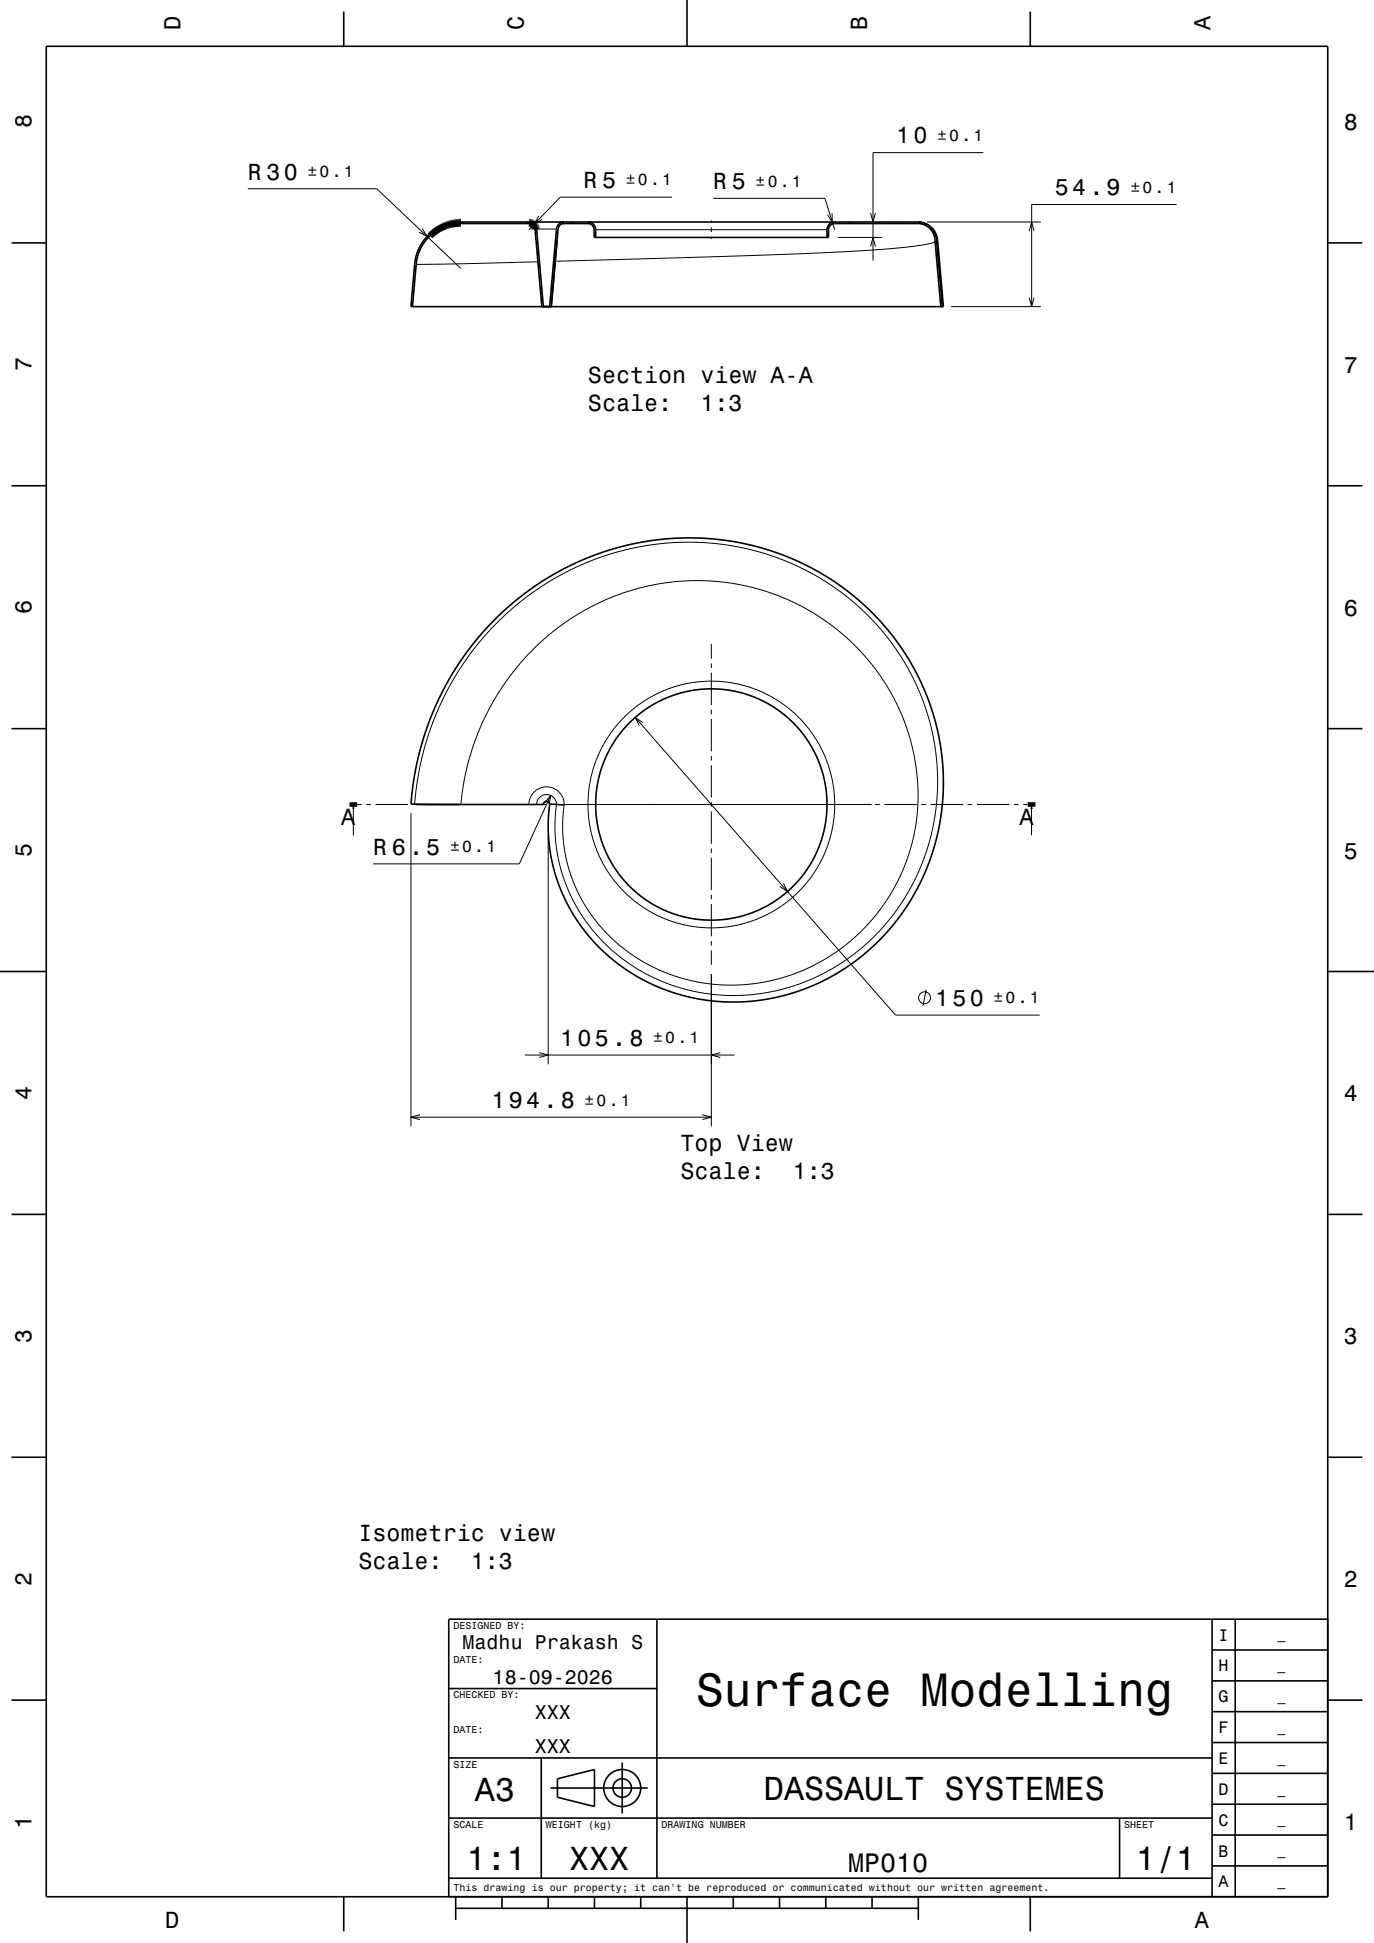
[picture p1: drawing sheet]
<svg xmlns="http://www.w3.org/2000/svg" width="297mm" height="420mm" viewBox="0 0 297 420" stroke-linecap="round" stroke-linejoin="round" font-family="sans-serif">
<path d="M93.1 50.8a9.7 9.7 0 0 1 6.5-2.8v.3h-.6a9.8 9.8 0 0 0-5.9 2.5zM93.1 50.8l-.1 .2M114.3 48a1.67 1.67 0 0 1 1.7 1.5h-.3a1.34 1.34 0 0 0-1.4-1.2z" fill="none" stroke="#000" stroke-width="1.4" stroke-linecap="butt"/>
<g fill="none" stroke="#000" stroke-width=".22">
<path d="M212.6 33h-23.9v23.3M53.6 40.8h27.8l18.2 17.2M91.3 49.4l1 1.7-1.7-.9M99.6 48v.3M114.3 48v.3M116.2 52.3l-.3 .2M116.3 56.6l-26.3 .5M116.4 46.7l-.9 1.8 1.7-1.1M116.7 57.8l-.3 .2M120.1 55.9l-.4 .2M120.3 49.5h-4.6M120.6 49.8l-.4 .2"/>
<path d="M123.8 48l-.6 .3M128.8 50.9l-.4 .2M128.8 49.7h50M145.2 42.6h-24.1l-6.8 7.1M153.8 47.7v.5M153.8 49.2v1M153.8 51.2v.5M154.2 42.9h24.1l2.1 6.8M179.1 50.7l-.3 .2M179.8 46.1l.1 2-1-1.7M181.1 51.3h9.6M183.8 48l-.6 .3"/>
<path d="M188.2 53.3l.5-2 .5 2M188.2 46.1l.5 1.9 .5-1.9M193.8 48l-.6 .3M200.4 48h24.6M201.4 49.3l-.3 .2M202.1 52.3l-2.6 .6a259.3 259.3 0 0 1-28.8 2l-50.7 1.6M202.4 51.7l.3 .2M202.7 54.4l-.4 .2M203.1 59.9l-.3 .2M222.5 49.9l.5-1.9 .5 1.9M254.3 44.2h-31.3v22.1M117.2 63.3l-.3 .2"/>
<path d="M119.5 62l-.3 .2M203.6 65.4l-.3 .2M205.6 66.3h19.4M222.5 64.4l.5 1.9 .5-1.9M153.8 139.2v3.2M137.3 155.1l56.3 64.3h31.1M139 156.2l-1.7-1.1 .9 1.8M153.8 143.4v1M153.8 145.4v7M153.8 153.4v1M153.8 155.4v7M76.4 174.9v5.7"/>
<path d="M77.2 173.9h1M79.2 173.9h1M81.2 173.9h7M88.8 175.8v67.7M89.2 173.9h1M89.6 173.8a60.5 60.5 0 0 1 53.4-56.3 53.8 53.8 0 0 1 57.2 35.9 47.6 47.6 0 0 1-18.1 54.6 40.9 40.9 0 0 1-51.1-3.8 35.6 35.6 0 0 1-10.7-30.6 2.15 2.15 0 0 0-2.3-1.8 2.15 2.15 0 0 0-2 2.1M91.2 173.9h7M99.2 173.9h1M99.6 173.9a52.8 52.8 0 0 1 41.3-47.4 47.8 47.8 0 0 1 56.8 37.2 40.9 40.9 0 0 1-43.4 49.1 35.5 35.5 0 0 1-32.3-29.2 37 37 0 0 1-.1-10.1 3.8 3.8 0 0 0-3.9-3.4 3.8 3.8 0 0 0-3.7 3.8M101.2 173.9h7M109.2 173.9h1M111.2 173.9h7"/>
<path d="M117.8 173.5l1.2-1.6-.3 2M119 171.9l-6.7 14.8h-31.7M119.1 173.9h69.3M153.8 163.4v1M153.8 165.4v7M153.8 173.4v1M153.8 175.4v7M189.2 173.9h1M191.2 173.9h7M199.2 173.9h1M201.2 173.9h7M209.2 173.9h1"/>
<path d="M211.2 173.9h7M219.2 173.9h1M221.2 173.9h.9M223 174.9v5.7M118.5 180.6v49.5M153.8 183.4v1M153.8 185.4v7M153.8 193.4v1M153.8 195.4v7M169.3 190.9l.9 1.8-1.6-1.1M153.8 203.4v1M153.8 205.4v3.2"/>
<path d="M153.8 210.6v32.9M200.2 213.9l-.7 3.5M113.5 228.1h45.3M116.6 227.5l1.9 .6-1.9 .5M155.7 227.5l-1.9 .6 1.9 .5M88.8 241.5h65M90.8 241l-2 .5 2 .5M151.8 241l2 .5-2 .5"/>
<circle cx="153.8" cy="173.9" r="26.7"/>
<circle cx="199.9" cy="215.7" r="1.28"/>
</g>
<g fill="none" stroke="#000" stroke-width=".35">
<path d="M10 10h277v400h-277zM74.3 2.5v7.5M148.5 0v10M222.7 2.5v7.5M2.5 52.5h7.5M93 51a9.7 9.7 0 0 1 6.6-2.7h14.7a1.34 1.34 0 0 1 1.4 1.2l1.4 16.8h.4M93 51a9.6 9.6 0 0 0-3 6.1l-.8 9.2M99.6 48a10 10 0 0 0-10 9.1l-.8 9.2h.4M99.6 48a9.7 9.7 0 0 0-6.6 3M99.6 48h98.8M114.3 48a1.67 1.67 0 0 1 1.7 1.5l1.5 16.8M122 48a1.67 1.67 0 0 0-1.7 1.5l-1.5 16.8"/>
<path d="M127.1 48a1.67 1.67 0 0 1 1.7 1.7v1.6M180.4 48a1.67 1.67 0 0 0-1.6 1.7v1.6M198.4 48a4.3 4.3 0 0 1 4.3 3.9l1.2 14.4M198.4 48a4 4 0 0 1 4 3.7l1.3 14.6h.2M287 52.5h7.5M89.2 66.3h114.4M117.5 66.3h1.3M118.8 66.3h.3l1.5-16.8a1.33 1.33 0 0 1 1.4-1.2h5.1a1.33 1.33 0 0 1 1.3 1.4v1.6h50.7v-1.6a1.34 1.34 0 0 1 1.3-1.4h18a3.7 3.7 0 0 1 3.7 3.4l1.3 14.6h.5M2.5 105h7.5M287 105h7.5M2.5 157.5h7.5M287 157.5h7.5"/>
<path d="M89.6 173.8l10 .1M118.8 173.8a.69 .69 0 0 0-.7-.6 .69 .69 0 0 0-.6 .7h-17.9M118.8 173.8a37.8 37.8 0 0 0 22.7 39.2 43.9 43.9 0 0 0 52.7-14.5 50.4 50.4 0 0 0-3.4-63.7 56.8 56.8 0 0 0-70.2-11.2 62.4 62.4 0 0 0-31.8 50.2l10.8 .1M118.8 173.8l3.2 .2M0 210h10M287 210h10M2.5 262.5h7.5M287 262.5h7.5M2.5 315h7.5M287 315h7.5M142 350v56M262 356.7h25"/>
<path d="M262 350v60M267 350v60M287 350h-190v60M2.5 367.5h7.5M97 365h45M262 376.7h25M262 370h25M262 363.3h25M287 367.5h7.5M97 393h165M97 380h165M117 380v26"/>
<path d="M119 386.5h21M120.5 384.5l8-2v8l-8-2zM134.5 381v11M242 393v13M262 396.7h25M262 390h25M262 383.3h25M74.3 410v7.5M97 406h165M98.5 412.5h100M98.5 410v5M108.5 410v2.5"/>
<path d="M118.5 410v2.5M128.5 410v2.5M138.5 410v2.5M148.5 410v10M158.5 410v2.5M168.5 410v2.5M178.5 410v2.5M188.5 410v2.5M198.5 410v5M222.7 410v7.5M262 403.3h25"/>
<circle cx="153.8" cy="173.9" r="25"/>
<circle cx="134.5" cy="386.5" r="2"/>
<circle cx="134.5" cy="386.5" r="4"/>
</g>
<path d="M75.5 173.9h1.7M222.1 173.9h1.7" fill="none" stroke="#000" stroke-width="1" stroke-linecap="butt"/>
<g fill="#000">
<path d="M76.4 173.9l.2 1h-.5z" fill-rule="evenodd"/>
<path d="M223 173.9l.2 1h-.5z" fill-rule="evenodd"/>
</g>
<text font-size="10.1" x="150.4" y="368.7">Surface Modelling</text>
<g font-size="7.2">
<text x="102.7" y="389.3">A3</text>
<text x="165.1" y="389.1">DASSAULT SYSTEMES</text>
<text x="100.8" y="404.3">1:1</text>
<text x="123" y="404.3">XXX</text>
<text x="245.5" y="404.3">1/1</text>
</g>
<text font-size="5.8" x="183.3" y="404.6">MP010</text>
<g font-size="5">
<text x="39" y="6.5" transform="rotate(-90 39 6.5)">D</text>
<text x="113.2" y="6.5" transform="rotate(-90 113.2 6.5)">C</text>
<text x="187.4" y="6.5" transform="rotate(-90 187.4 6.5)">B</text>
<text x="261.6" y="6.5" transform="rotate(-90 261.6 6.5)">A</text>
<text x="6.8" y="27.8" transform="rotate(-90 6.8 27.8)">8</text>
<text x="290.5" y="28.1">8</text>
<text x="193.7" y="31">10</text>
<text x="53.6" y="38.8">R 30</text>
<text x="126.1" y="40.6">R 5</text>
<text x="154.2" y="40.9">R 5</text>
<text x="228" y="42.2">54.9</text>
<text x="6.8" y="80.3" transform="rotate(-90 6.8 80.3)">7</text>
<text x="127.1" y="82.8">Section view A-A</text>
<text x="290.5" y="80.6">7</text>
<text x="127.1" y="88.9">Scale:</text>
<text x="151.4" y="88.9">1:3</text>
<text x="6.8" y="132.8" transform="rotate(-90 6.8 132.8)">6</text>
<text x="290.5" y="133.1">6</text>
<text x="73.8" y="178.3">A</text>
<text x="220.3" y="178.3">A</text>
<text x="6.8" y="185.3" transform="rotate(-90 6.8 185.3)">5</text>
<text x="80.6" y="184.7">R 6.5</text>
<text x="290.5" y="185.6">5</text>
<text x="202.1" y="217.4">150</text>
<text x="121.1" y="226.1">105.8</text>
<text x="6.8" y="237.8" transform="rotate(-90 6.8 237.8)">4</text>
<text x="106.3" y="239.5">194.8</text>
<text x="290.5" y="238.1">4</text>
<text x="147.1" y="248.8">Top View</text>
<text x="147.1" y="254.8">Scale:</text>
<text x="171.4" y="254.8">1:3</text>
<text x="6.8" y="290.3" transform="rotate(-90 6.8 290.3)">3</text>
<text x="290.5" y="290.6">3</text>
<text x="77.5" y="333.1">Isometric view</text>
<text x="77.5" y="339.2">Scale:</text>
<text x="101.8" y="339.2">1:3</text>
<text x="6.8" y="342.8" transform="rotate(-90 6.8 342.8)">2</text>
<text x="290.5" y="343.1">2</text>
<text x="6.8" y="395.3" transform="rotate(-90 6.8 395.3)">1</text>
<text x="290.5" y="395.6">1</text>
<text x="35.7" y="416.8">D</text>
<text x="258.3" y="416.8">A</text>
</g>
<g font-size="4.3">
<text x="100" y="356.5">Madhu Prakash S</text>
<text x="106.5" y="364">18-09-2026</text>
<text x="115.6" y="371.5">XXX</text>
<text x="115.6" y="379">XXX</text>
</g>
<g font-size="3.6">
<text x="263.4" y="354.6">I</text>
<text x="263.4" y="361.3">H</text>
<text x="263.4" y="368">G</text>
<text x="263.4" y="374.6">F</text>
<text x="263.4" y="381.3">E</text>
<text x="263.4" y="388">D</text>
<text x="263.4" y="394.6">C</text>
<text x="263.4" y="401.3">B</text>
<text x="263.4" y="408">A</text>
</g>
<g font-size="3.5">
<text x="202.6" y="30.5">±0.1</text>
<text x="66.5" y="38.3">±0.1</text>
<text x="135.3" y="40.1">±0.1</text>
<text x="163.3" y="40.3">±0.1</text>
<text x="244.3" y="41.7">±0.1</text>
<text x="97.3" y="184.2">±0.1</text>
<text x="214.7" y="216.9">±0.1</text>
<text x="141.2" y="225.5">±0.1</text>
<text x="126.4" y="239">±0.1</text>
</g>
<g font-size="2.9">
<text x="276.1" y="354.4">_</text>
<text x="276.1" y="361.1">_</text>
<text x="276.1" y="367.7">_</text>
<text x="276.1" y="374.4">_</text>
<text x="276.1" y="381">_</text>
<text x="276.1" y="387.7">_</text>
<text x="276.1" y="394.4">_</text>
<text x="276.1" y="401.1">_</text>
<text x="276.1" y="407.7">_</text>
</g>
<g font-size="2.2">
<text x="98" y="352.1">DESIGNED BY:</text>
<text x="98" y="359.6">DATE:</text>
<text x="98" y="367.1">CHECKED BY:</text>
<text x="98" y="374.6">DATE:</text>
<text x="98" y="382.1">SIZE</text>
<text x="98" y="395.1">SCALE</text>
<text x="118" y="395.1">WEIGHT (kg)</text>
<text x="143" y="395.1">DRAWING NUMBER</text>
<text x="243" y="395.1">SHEET</text>
<text x="98" y="408.8">This drawing is our property; it can't be reproduced or communicated without our written agreement.</text>
</g>
</svg>
